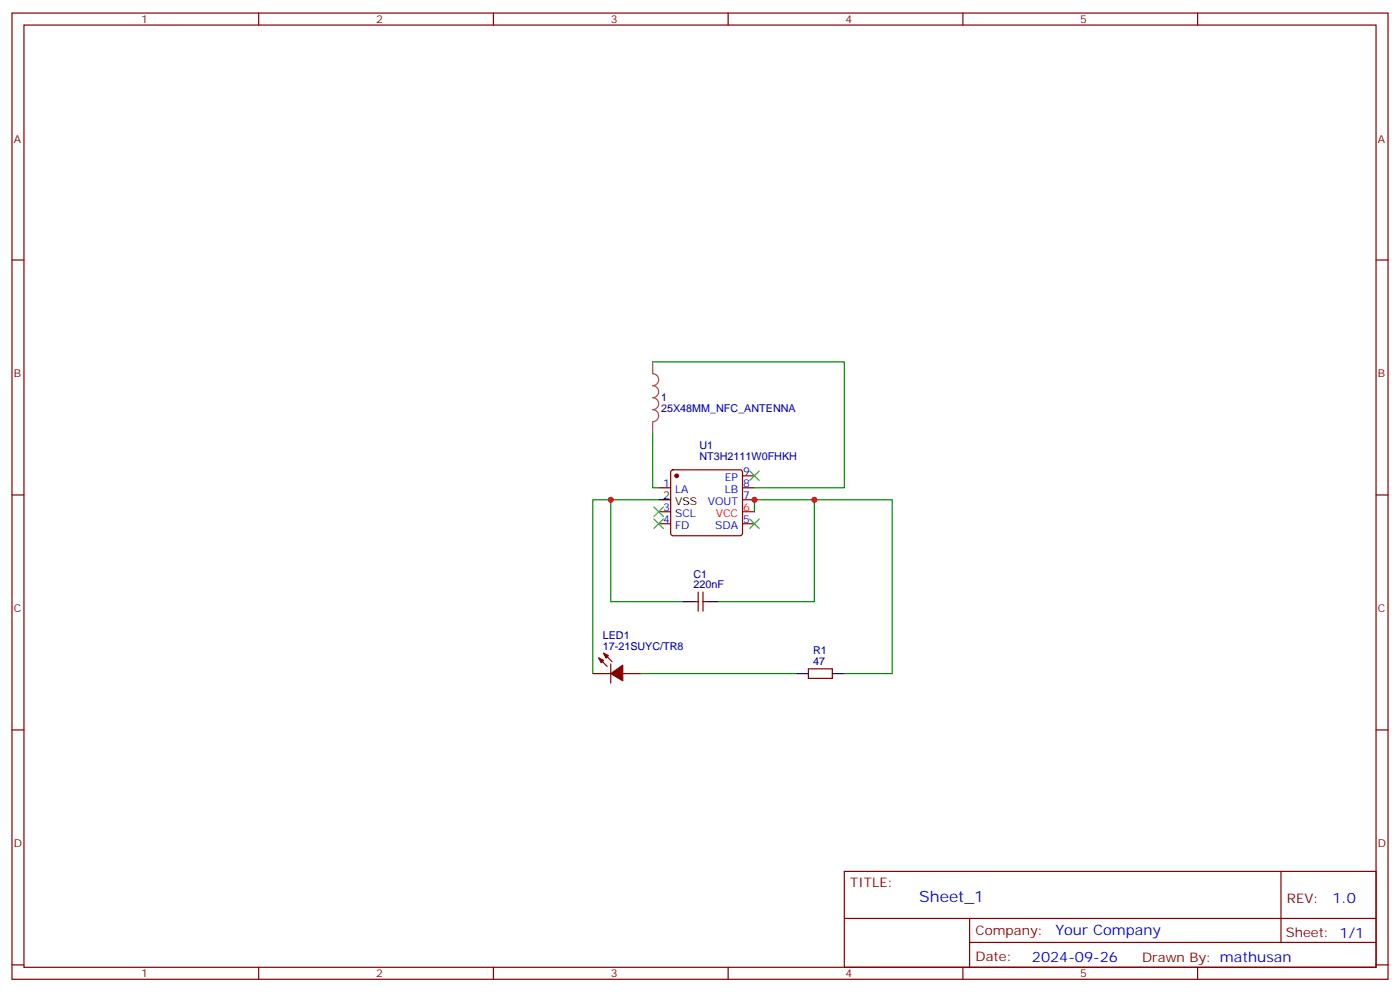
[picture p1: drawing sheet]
<svg xmlns="http://www.w3.org/2000/svg" width="412mm" height="292mm" viewBox="0 0 412 292" stroke-linecap="round" stroke-linejoin="round" font-family="sans-serif">
<g fill="none" stroke="#870000" stroke-width=".35">
<path d="M3.5 3.8h405.4v284.4h-405.4zM7.1 7.4h398.2v277.3h-398.2zM76.2 3.8v3.6M145.3 3.8v3.6M214.5 3.8v3.6M283.6 3.8v3.6M352.8 3.8v3.6M3.5 76.5h3.6M405.3 76.5h3.6M197.8 138.5l.5-.2h19.7l.5 .2 .2 .5v18l-.2 .4-.5 .3h-19.7l-.5-.3-.2-.4v-18zM3.5 145.7h3.6M194 143.5h3.6"/>
<path d="M194 154.1h3.6M194 150.6h3.6M218.7 140h3.5M218.7 143.5h3.5M218.7 147.1h3.5M218.7 154.1h3.5M405.3 145.7h3.6M204.6 177.1h1.1M205.7 174.2v5.7M207.1 174.2v5.7M207.1 177.1h1M174.6 198.2h5.3"/>
<path d="M176.4 193.6l2.5 2.5M177.8 192.2l2.5 2.5M179.9 195.4v5.6M183.4 198.2h5.3M238.1 196.8h7.1v2.8h-7.1zM3.5 214.8h3.6M405.3 214.8h3.6M248.7 256.4h156.6v28.3h-156.6zM377.3 256.5v20.8M248.7 270.3h156.5M285.6 277.3h119.6M285.6 270.3v14.1"/>
<path d="M3.5 284h3.6M76.2 284.7v3.5M145.3 284.7v3.5M214.5 284.7v3.5M283.6 284.7v3.5M352.8 284.7v3.5M405.3 284h3.6"/>
</g>
<path d="M218.7 150.6h3.5" fill="none" stroke="#f00" stroke-width=".35"/>
<path d="M194 147.1h3.6M201.1 177.1h3.5M208.1 177.1h3.6M234.6 198.2h3.5M245.2 198.2h3.5" fill="none" stroke="#000" stroke-width=".35"/>
<g fill="#870000" stroke="#870000" stroke-width=".35">
<path d="M176.4 193.6l1.4 .7-.7 .8z"/>
<path d="M177.8 192.2l1.4 .7-.7 .7z"/>
<path d="M179.9 198.2l3.5-2.4v4.5z"/>
<circle cx="199.3" cy="140" r=".53"/>
</g>
<path d="M192.3 106.5v3.5a1.76 1.76 0 0 1 1.7 1.7 1.76 1.76 0 0 1-1.7 1.8 1.76 1.76 0 0 1 1.7 1.8 1.76 1.76 0 0 1-1.7 1.7 1.76 1.76 0 0 1 1.7 1.8 1.76 1.76 0 0 1-1.7 1.8 1.76 1.76 0 0 1 1.7 1.7 1.76 1.76 0 0 1-1.7 1.8M192.3 124.2v3.5" fill="none" stroke="#a64a4a" stroke-width=".35"/>
<path d="M192.3 106.5h56.4v37h-26.5M192.3 127.7v15.8h1.7M179.9 147.1h-5.3v51.1M194 147.1h-14.1v30h21.2M222.2 150.6v-3.5h17.7v30h-28.2M239.9 147.1h22.9v51.1h-14.1M188.7 198.2h45.9" fill="none" stroke="#008700" stroke-width=".35"/>
<path d="M220.8 138.6l2.9 2.8M223.7 138.6l-2.9 2.8M192.6 152.7l2.8 2.8M192.6 149.2l2.8 2.8M195.4 152.7l-2.8 2.8M195.4 149.2l-2.8 2.8M220.8 152.7l2.9 2.8M223.7 152.7l-2.9 2.8" fill="none" stroke="#3c3" stroke-width=".35"/>
<g fill="#c00">
<circle cx="222.3" cy="147.1" r=".88"/>
<circle cx="179.9" cy="147.1" r=".88"/>
<circle cx="239.9" cy="147.1" r=".88"/>
</g>
<text font-size="4.6" fill="#00f" x="270.8" y="265.5">Sheet_1</text>
<g font-size="4.2" fill="#00f">
<text x="392.5" y="265.7">1.0</text>
<text x="310.9" y="275.3">Your Company</text>
<text x="304" y="283.1">2024-09-26</text>
</g>
<g font-size="3.9" fill="#800">
<text x="250.5" y="261">TITLE:</text>
<text x="379.1" y="265.7">REV:</text>
<text x="287.4" y="275.2">Company:</text>
<text x="378.7" y="275.8">Sheet: 1/1</text>
<text x="287.4" y="282.9">Date:</text>
<text x="336.4" y="283">Drawn By: mathusan</text>
</g>
<g font-size="3.2" fill="#800">
<text x="41.6" y="6.8">1</text>
<text x="110.8" y="6.8">2</text>
<text x="179.9" y="6.8">3</text>
<text x="249.1" y="6.8">4</text>
<text x="318.2" y="6.8">5</text>
<text x="4.1" y="41.9">A</text>
<text x="405.9" y="41.9">A</text>
<text x="4.1" y="111.1">B</text>
<text x="405.9" y="111.1">B</text>
<text x="4.1" y="180.2">C</text>
<text x="405.9" y="180.2">C</text>
<text x="4.1" y="249.4">D</text>
<text x="405.9" y="249.4">D</text>
<text x="41.6" y="287.7">1</text>
<text x="110.8" y="287.7">2</text>
<text x="179.9" y="287.7">3</text>
<text x="249.1" y="287.7">4</text>
<text x="318.2" y="287.7">5</text>
</g>
<g font-size="3.2" fill="#000080">
<text x="194.7" y="118.1">1</text>
<text x="194.7" y="121.3">25X48MM_NFC_ANTENNA</text>
<text x="206" y="135.3">NT3H2111W0FHKH</text>
<text x="206" y="132.1">U1</text>
<text x="204.3" y="173.2">220nF</text>
<text x="204.3" y="170">C1</text>
<text x="177.6" y="191.2">17-21SUYC/TR8</text>
<text x="177.6" y="188">LED1</text>
<text x="239.5" y="195.8">47</text>
<text x="239.5" y="192.6">R1</text>
</g>
<g font-size="3.2" fill="#00f">
<text x="195.4" y="143.2">1</text>
<text x="213.5" y="141.4">EP</text>
<text x="218.9" y="139.7">9</text>
<text x="218.9" y="143.2">8</text>
<text x="198.9" y="145">LA</text>
<text x="208.5" y="148.5">VOUT</text>
<text x="213.5" y="145">LB</text>
<text x="218.9" y="146.7">7</text>
<text x="195.4" y="153.8">4</text>
<text x="195.4" y="150.2">3</text>
<text x="198.9" y="155.5">FD</text>
<text x="198.9" y="152">SCL</text>
<text x="210.6" y="155.5">SDA</text>
<text x="218.9" y="153.8">5</text>
</g>
<g font-size="3.2">
<text x="195.4" y="146.7">2</text>
<text x="198.9" y="148.5">VSS</text>
</g>
<g font-size="3.2" fill="#f00">
<text x="210.8" y="152">VCC</text>
<text x="218.9" y="150.2">6</text>
</g>
</svg>
